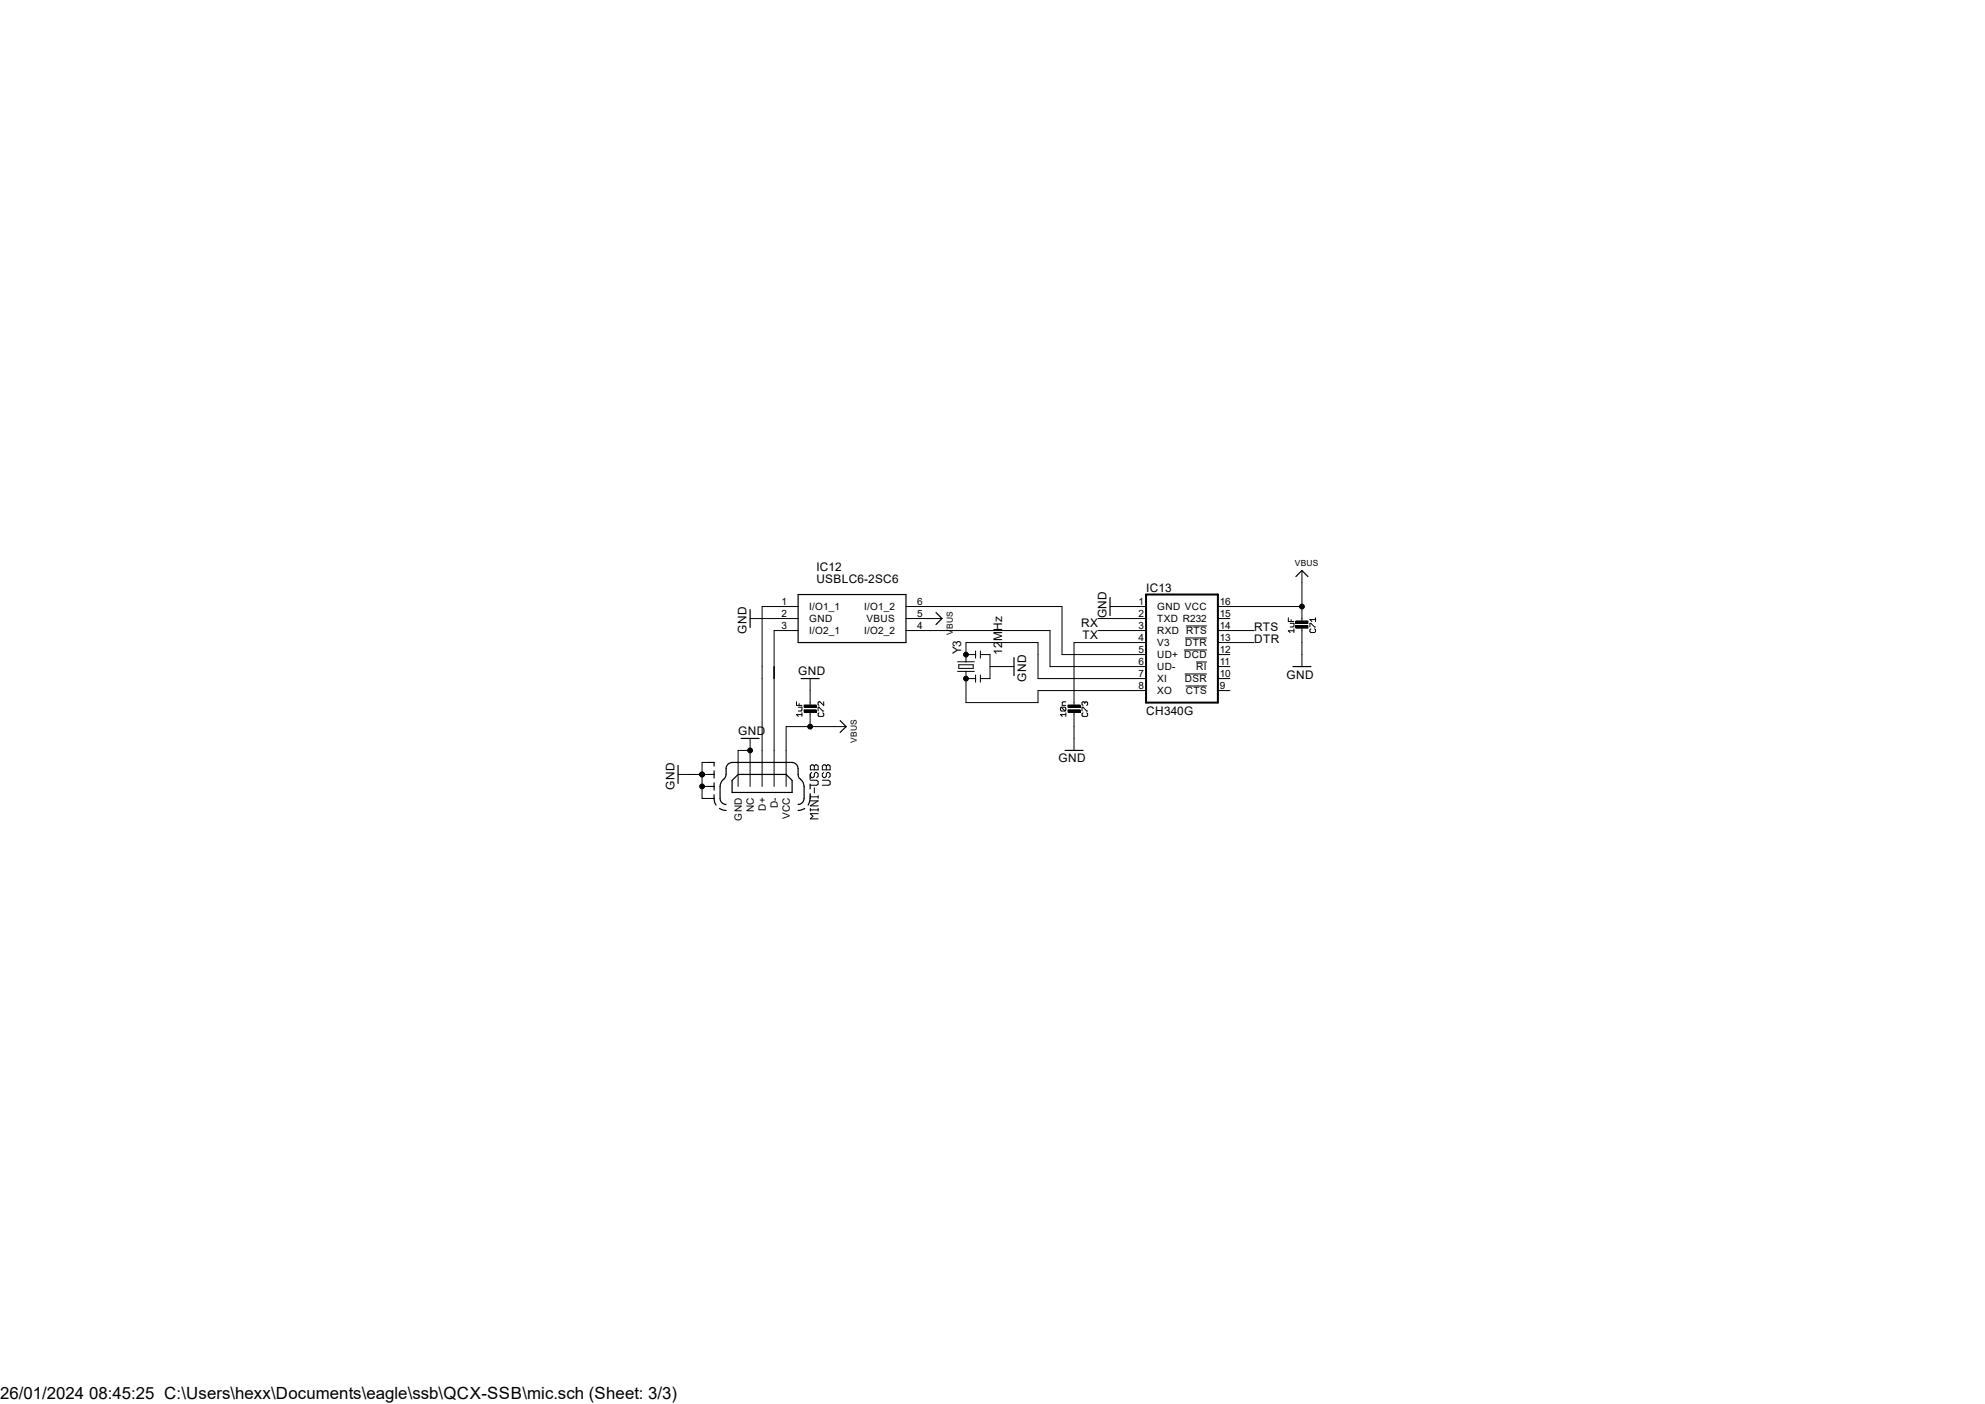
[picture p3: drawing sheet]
<svg xmlns="http://www.w3.org/2000/svg" width="420mm" height="297mm" viewBox="0 0 420 297" stroke-linecap="round" stroke-linejoin="round" font-family="sans-serif">
<g fill="none" stroke="#000" stroke-width=".21">
<path d="M158.7 130.9h10.2M168.9 128.3h-7.7v38.1M168.9 133.4h-5.1v33M191.7 128.3h33v10.2h17.8M191.7 130.9h7.6M191.7 133.4h30.5v7.6h20.3M202.6 140h3.6M204.4 140v-4.1h15.2v7.7h22.9M204.4 138.5h2M206.4 137.7v1.5M207.4 138.5h2.1v5.1h-2.1M207.4 137.7v1.5"/>
<path d="M232.3 130.9h10.2M232.3 133.4h10.2M234.9 128.3h7.6M242.5 135.9h-15.3v13.5M250.5 137.5h4.9M250.7 135h4.7M250.9 132.4h4.5M257.7 128.3h17.8M257.7 130.9h2.5M257.7 133.4h7.6M257.7 135.9h7.6M257.7 138.5h2.5"/>
<path d="M272.6 130.7v.8h1.2M273 131.9h.8v.6l-.2 .1h-.6M273.2 131.1v.4M273.8 133.4h-1.2l.4 .4M273.8 133v.8M274.2 131.4h2.5v.5h-2.5zM274.2 132.4h2.5v.5h-2.5zM275.5 120.7v10.9M275.5 132.6v8.4M277.2 132.6v-.7h.2l.7 .7h.2M277.4 133l-.2 .2v.4l.2 .2h.7l.2-.2v-.4l-.2-.2M278.3 130.7v.8"/>
<path d="M278.3 131.1h-1.1l.4 .4M158.7 156.2v10.2M158.7 158.7h-2.5v7.7M168.5 148.5v.7h1.2M168.9 149.6h.8v.6l-.2 .2h-.6M169.1 148.8v.4M169.7 151.2h-1.2l.4 .4M169.7 150.8v.8M170.1 149.1h2.6v.5h-2.6zM170.1 150.2h2.6v.5h-2.6zM171.4 143.6v5.8M171.4 150.4v3.3"/>
<path d="M173.1 150.4v-.8h.2l.8 .8h.2M173.3 150.8l-.2 .2v.4l.2 .2h.8l.2-.2v-.4l-.2-.2M174.3 148.5v.7l-.8-.7-.4 .1v.5l.2 .1M179 153.7h-12.7v12.7M202.6 142h3.6M202.9 140.6h3v.8h-3zM204.4 143.6h2M204.4 142v6.6h15.2v-2.5h22.9M206.4 142.8v1.5M207.4 142.8v1.5M209.5 141h5M224.5 149.6h.8l.2 .2-.2 .6"/>
<path d="M224.5 149.6l-.1 .2 .1 .6h.8M224.5 149.6l.8 .8M225.5 151.2h-1.1l.3 .4M225.5 150.8v.8M225.5 148.5h-.5l-.3 .1v.6h.8M226 149.1h2.5v.5h-2.5zM226 150.2h2.5v.5h-2.5zM227.2 150.4v8.3M228.9 150.4v-.8h.3l.7 .8h.2M229.2 150.8l-.3 .2v.4l.3 .2h.7l.2-.2v-.4l-.2-.2M229.5 148.6l-.2-.1-.4 .1v.5l.3 .1M229.5 148.6l.2-.1 .4 .1v.5l-.2 .1"/>
<path d="M229.5 148.6v.2M250.7 142.6h4.7M250.9 145.1h4.5M253.1 140h2.3M257.7 141h2.5M257.7 143.6h2.5M257.7 146.1h2.5M143.5 163.8h7.6M148.5 166.4h2.6M151.1 161.3h-2.6v7.6h2.6M171.4 162.1l.3-.3h.3l.3 .3 .3-.3h.2l.3 .3v.8h-1.7zM171.4 165.1h1.4l.3 .2v.6l-.3 .2h-1.4"/>
<path d="M171.4 171.3h1.7M171.4 168.3v.6M171.4 171v.6M171.4 169.4h1.7l-1.7 1.1h1.7M171.4 168.6h1.7M171.7 163.4l-.3 .3v.5l.3 .3h.3l.3-.3v-.5l.3-.3h.2l.3 .3v.5l-.3 .3M172.3 162.1v.8M172.3 166.7v1.1M173.1 172.1h-1.7l.6 .6-.6 .5h1.7M173.1 168.3v.6M173.1 171v.6M174 165.1h1.3l.3 .2v.6l-.3 .2h-1.3"/>
<path d="M174 162.1l.3-.3h.2l.3 .3 .3-.3h.2l.3 .3v.8h-1.6zM174.3 163.4l-.3 .3v.5l.3 .3h.2l.3-.3v-.5l.3-.3h.2l.3 .3v.5l-.3 .3M174.8 162.1v.8"/>
<circle cx="204.4" cy="138.5" r=".51"/>
<circle cx="275.5" cy="128.3" r=".51"/>
<circle cx="158.7" cy="158.7" r=".51"/>
<circle cx="171.4" cy="153.7" r=".51"/>
<circle cx="204.4" cy="143.6" r=".51"/>
<circle cx="148.5" cy="166.4" r=".51"/>
<circle cx="148.5" cy="163.8" r=".51"/>
</g>
<path d="M242.5 125.8h15.2v22.8h-15.2z" fill="none" stroke="#000" stroke-width=".42"/>
<g fill="none" stroke="#000" stroke-width=".25">
<path d="M158.7 128.9v3.9M168.9 125.8h22.8v10.1h-22.8zM198 129.6l1.3 1.3-1.3 1.2M214.5 139.1v3.8M234.9 126.4v3.8M274.2 122l1.3-1.3 1.2 1.3M156.8 156.2h3.8M169.5 143.6h3.8M177.8 152.4l1.2 1.3-1.2 1.2M225.3 158.7h3.9M273.6 141h3.8M143.5 161.9v3.8"/>
<path d="M151.1 168.1a3 3 0 0 0 .4 2.2M151.1 161.3v.8M151.1 163.1v1.5M151.1 165.6v1.5M152.2 171l.9 .4h.5M153.6 170.2a1.27 1.27 0 0 1-1.2-1.3v-2.5a2.27 2.27 0 0 1 1-1.8 4.2 4.2 0 0 0 .3-2.4 1.31 1.31 0 0 1 1.2-.9h12.7a1.34 1.34 0 0 1 1.3 1.3v1.2a1.47 1.47 0 0 0 .8 1.3l.4 1.3v2.5a1.27 1.27 0 0 1-1.2 1.3M156.2 163.8h10.1l1.3 1.3v2.5h-12.7v-2.5zM170.3 171l-1.4 .4M171.4 167.9a4 4 0 0 1-.4 2.4M171.4 163.8v1M171.4 165.9v1"/>
</g>
<g fill="#000">
<path d="M274.2 131.4h2.5v.5h-2.5z" fill-rule="evenodd"/>
<path d="M274.2 132.4h2.5v.5h-2.5z" fill-rule="evenodd"/>
<path d="M170.1 149.1h2.6v.5h-2.6z" fill-rule="evenodd"/>
<path d="M170.1 150.2h2.6v.5h-2.6z" fill-rule="evenodd"/>
<path d="M226 149.1h2.5v.5h-2.5z" fill-rule="evenodd"/>
<path d="M226 150.2h2.5v.5h-2.5z" fill-rule="evenodd"/>
<circle cx="204.4" cy="138.5" r=".51"/>
<circle cx="275.5" cy="128.3" r=".51"/>
<circle cx="158.7" cy="158.7" r=".51"/>
<circle cx="171.4" cy="153.7" r=".51"/>
<circle cx="204.4" cy="143.6" r=".51"/>
<circle cx="148.5" cy="166.4" r=".51"/>
<circle cx="148.5" cy="163.8" r=".51"/>
</g>
<text font-size="3.6" x="0" y="296">26/01/2024 08:45:25 C:\Users\hexx\Documents\eagle\ssb\QCX-SSB\mic.sch (Sheet: 3/3)</text>
<g font-size="2.5">
<text x="172.7" y="123.2">USBLC6-2SC6</text>
<text x="172.7" y="120.7">IC12</text>
<text x="242.5" y="125.1">IC13</text>
<text x="234.1" y="130.8" transform="rotate(-90 234.1 130.8)">GND</text>
<text x="157.9" y="134.1" transform="rotate(-90 157.9 134.1)">GND</text>
<text x="228.7" y="132.6">RX</text>
<text x="229" y="135.2">TX</text>
<text x="265.3" y="135.9">DTR</text>
<text x="265.3" y="133.4">RTS</text>
<text x="168.9" y="142.8">GND</text>
<text x="203.4" y="138.4" transform="rotate(-90 203.4 138.4)">Y3</text>
<text x="212" y="138.5" transform="rotate(-90 212 138.5)">12MHz</text>
<text x="272.2" y="143.6">GND</text>
<text x="217.1" y="144.3" transform="rotate(-90 217.1 144.3)">GND</text>
<text x="156.2" y="155.5">GND</text>
<text x="242.5" y="151.2">CH340G</text>
<text x="224" y="161.3">GND</text>
<text x="142.7" y="167.1" transform="rotate(-90 142.7 167.1)">GND</text>
</g>
<g font-size="2.1">
<text x="165.4" y="128">1</text>
<text x="165.4" y="130.5">2</text>
<text x="171.2" y="129.1">I/O1_1</text>
<text x="171.2" y="131.6">GND</text>
<text x="182.8" y="129.1">I/O1_2</text>
<text x="183.3" y="131.6">VBUS</text>
<text x="194.1" y="128">6</text>
<text x="194.1" y="130.5">5</text>
<text x="240.9" y="128">1</text>
<text x="240.9" y="130.5">2</text>
<text x="244.9" y="129.1">GND VCC</text>
<text x="244.9" y="131.6">TXD R232</text>
<text x="258.1" y="130.5">15</text>
<text x="258.1" y="128">16</text>
<text x="165.4" y="133.1">3</text>
<text x="171.2" y="134.2">I/O2_1</text>
<text x="182.8" y="134.2">I/O2_2</text>
<text x="194.1" y="133.1">4</text>
<text x="240.9" y="133.1">3</text>
<text x="240.9" y="135.6">4</text>
<text x="244.9" y="134.2">RXD RTS</text>
<text x="244.9" y="136.7">V3</text>
<text x="250.8" y="136.7">DTR</text>
<text x="258.1" y="135.6">13</text>
<text x="258.1" y="133.1">14</text>
<text x="240.9" y="138.1">5</text>
<text x="240.9" y="140.7">6</text>
<text x="240.9" y="143.2">7</text>
<text x="244.9" y="139.2">UD+ DCD</text>
<text x="244.9" y="141.8">UD-</text>
<text x="253.1" y="141.8">RI</text>
<text x="258.1" y="143.2">10</text>
<text x="258.1" y="140.7">11</text>
<text x="258.1" y="138.1">12</text>
<text x="240.9" y="145.7">8</text>
<text x="244.9" y="144.3">XI</text>
<text x="244.9" y="146.9">XO</text>
<text x="250.7" y="144.3">DSR</text>
<text x="250.9" y="146.9">CTS</text>
<text x="258.1" y="145.7">9</text>
<text x="156.9" y="173.6" transform="rotate(-90 156.9 173.6)">GND</text>
<text x="159.5" y="171.9" transform="rotate(-90 159.5 171.9)">NC</text>
<text x="162" y="171.5" transform="rotate(-90 162 171.5)">D+</text>
<text x="164.5" y="171" transform="rotate(-90 164.5 171)">D-</text>
<text x="167.1" y="173.4" transform="rotate(-90 167.1 173.4)">VCC</text>
</g>
<g font-size="1.8">
<text x="274" y="119.7">VBUS</text>
<text x="201.6" y="134.3" transform="rotate(-90 201.6 134.3)">VBUS</text>
<text x="181.3" y="157.1" transform="rotate(-90 181.3 157.1)">VBUS</text>
</g>
</svg>
